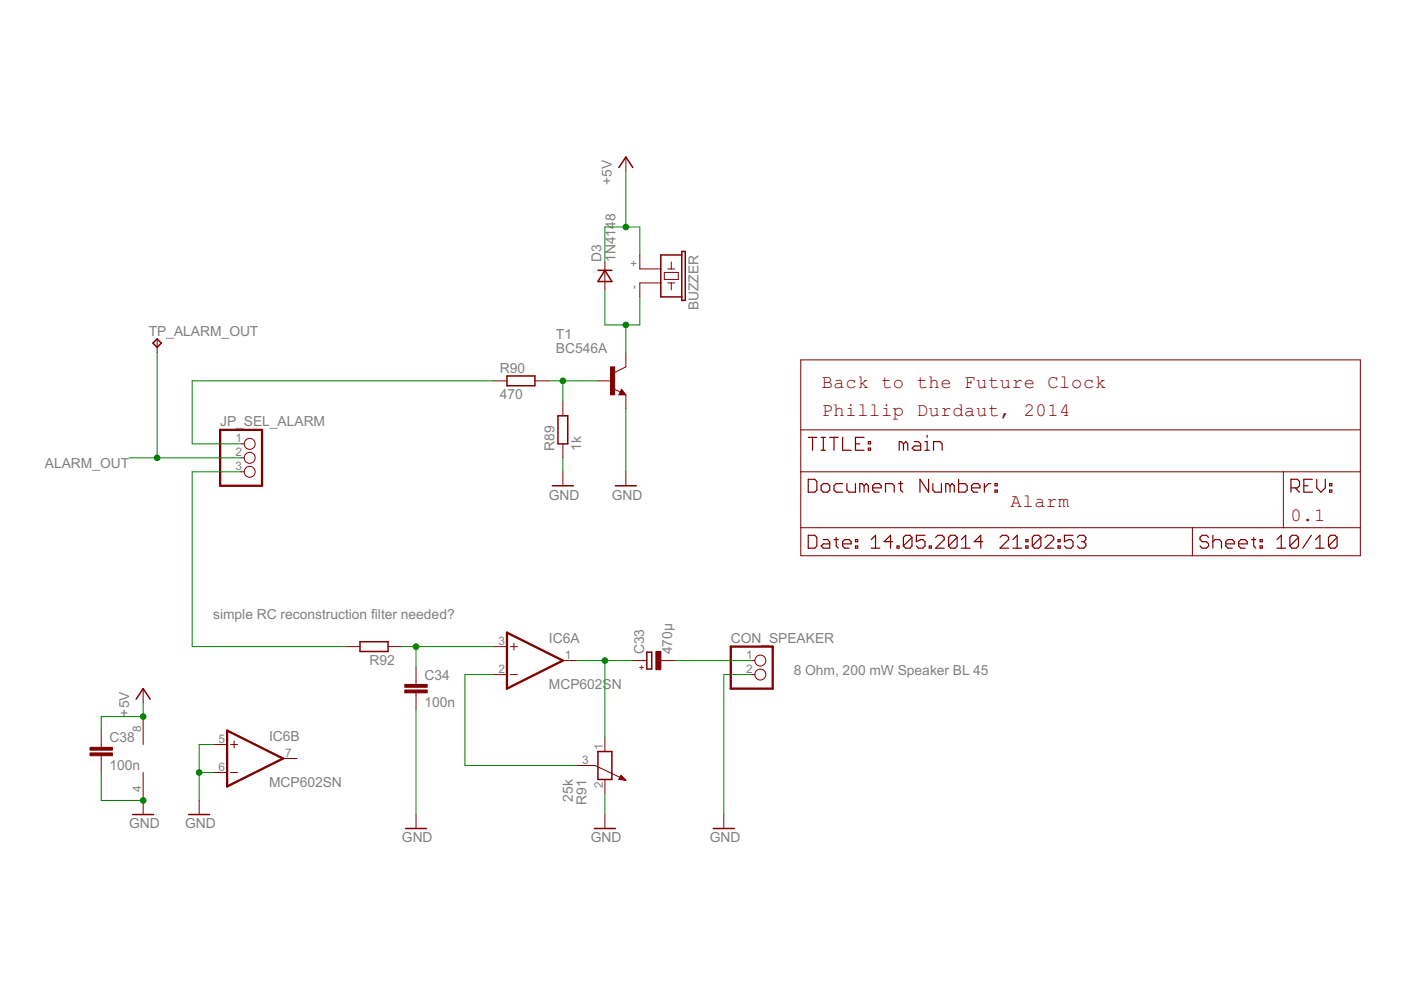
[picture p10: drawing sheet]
<svg xmlns="http://www.w3.org/2000/svg" width="297mm" height="210mm" viewBox="0 0 297 210" stroke-linecap="round" stroke-linejoin="round" font-family="sans-serif">
<g fill="none" stroke="#800000" stroke-width=".21">
<path d="M132.7 33.3v3M128.2 55.5v6M135.7 54.1v2.9h4.4M140.1 60h-4.4v2.9M140.8 57.8h3v1.4h-3zM141.6 57h1.5M141.6 60h1.5M142.3 55.5v1.5M142.3 60v1.5M33.3 71.9v2.9M132.7 74.8v3l-2.4 1.2M169.8 76.3h118.6v41.5h-118.6z"/>
<path d="M51.1 94.1h.7M51.1 97.1h.7M104.5 80.8h3M113.4 80.8h3M119.3 85.2v3M119.3 94.1v3M126.8 80.8h2.9M130.1 82.4l1.4 .7M131.8 82.5l.9 1.2h-1.5zM132.7 83.7v3M169.8 91.1h118.6M51.1 100h.7"/>
<path d="M119.3 100v3M132.7 100v3M169.8 100h118.6M169.8 111.9h118.6M252.8 111.9v5.9M272.1 100v11.9M73.4 137.1h2.9M82.3 137.1h2.9M104.5 137.1h3M108.2 137.1h1.5M109 136.4v1.4M21.5 154.9v3.6"/>
<path d="M30.4 146v3M30.4 151.9v6M45.2 157.9h3M48.9 157.9h1.5M49.6 157.1v1.5M88.2 141.5v3.6M88.2 146.9v3.6M104.5 143h3M108.2 143h1.5M119.3 140.1h3M128.2 156.4v2.9M134.2 140.1h2.9"/>
<path d="M140.1 140.1h3M159.4 140.1h.6M159.4 143h.6M21.5 160.2v3.6M30.4 163.8v8.9M42.2 169.7v3M45.2 163.8h3M48.9 163.8h1.5M60 160.8h3M88.2 172.7v3M122.3 162.3h3.9l6.5 3.1M128.2 165.3v2.9"/>
<path d="M128.2 172.7v3M131.2 165.2h1.3M131.3 165.1h1.1M131.4 164.9h.8M131.4 164.8h.7M131.5 164.7h.4M131.6 164.5h.2M131.7 164.4l1 1-1.5-.1zM132.2 165.4h.5M153.5 172.7v3"/>
<circle cx="52.9" cy="97.1" r="1.16"/>
<circle cx="52.9" cy="94.1" r="1.16"/>
<circle cx="52.9" cy="100" r="1.16"/>
<circle cx="161.2" cy="140.1" r="1.16"/>
<circle cx="161.2" cy="143" r="1.16"/>
</g>
<g fill="none" stroke="#800000" stroke-width=".32">
<path d="M131.2 35.5l1.5-2.2 1.5 2.2M126.8 57.3h2.9M128.2 57.3l1.5 2.4h-2.9zM144.5 54.1h-4.4v8.8h4.4M144.5 53.3h.8v10.4h-.8zM32.4 72.7l.9-.8 .9 .8-.9 .9zM107.5 79.7h5.9v2.1h-5.9zM118.3 88.2h2.1v5.9h-2.1zM131.8 83.1l.2 .3h-.5l.3-.6 .6 .8h-.9M117.1 103h4.5M130.5 103h4.4M76.3 136.1h6v2h-6z"/>
<path d="M137.1 138.3h1.1v3.5h-1.1zM28.9 148.2l1.5-2.2 1.4 2.2M126.8 159.3h2.9v6h-2.9zM28.1 172.7h4.5M40 172.7h4.4M86 175.7h4.4M126 175.7h4.5M151.2 175.7h4.5"/>
</g>
<g fill="#800000" stroke="#800000" stroke-width=".21">
<path d="M129.4 77.8h.9v5.9h-.9z"/>
<path d="M139.1 138.1h1v3.9h-1z"/>
<path d="M85.8 146.3h4.8v.6h-4.8z"/>
<path d="M85.8 145.1h4.8v.6h-4.8z"/>
<path d="M19.1 159.6h4.7v.6h-4.7z"/>
<path d="M19.1 158.5h4.7v.5h-4.7z"/>
</g>
<path d="M46.7 91.1h8.9v11.9h-8.9zM107.5 134.1l11.8 6-11.8 5.9zM154.9 137.1h8.9v8.9h-8.9zM48.2 154.9l11.8 5.9-11.8 6z" fill="none" stroke="#800000" stroke-width=".49"/>
<g fill="none" stroke="#800000" stroke-width=".25">
<path d="M171.4 92.7h1.8M172.3 92.7v2.8M174.1 92.7h.9M174.1 95.5h.9M174.6 92.7v2.8M175.9 92.7h1.8M176.8 92.7v2.8M178.6 92.7v2.8h1.9M181.4 94.1h.9M183.2 92.7h-1.8v2.8h1.8M184.1 95h.5v.5h-.5zM184.1 93.6h.5v.5h-.5z"/>
<path d="M191.6 94.1v1.4M191.6 94.1l-.5-.5h-.5v1.9M191.6 94.1l.4-.5 .5 .5v1.4M193.8 93.6h1l.4 .5v1.4h-1.4l-.4-.5 .4-.4h1.4M196.1 95.5h.9M196.1 93.6h.5v1.9M196.6 92.3v.4M197.9 95.5v-1.9h1.4l.4 .5v1.4M171.4 101.6h1.3l.5 .5v1.8l-.5 .5h-1.3zM171.4 113.5h1.3l.5 .4v1.9l-.5 .4h-1.3zM174.1 103l.5-.5h.9l.4 .5v.9l-.4 .5h-.9l-.5-.5zM174.6 114.4h.9l.4 .5v1.3h-1.3l-.5-.4 .5-.5h1.3"/>
<path d="M176.8 114.4h.9M177.3 113.9v1.9l.4 .4M178.6 115.3h1.9v-.4l-.5-.5h-.9l-.5 .5v.9l.5 .4h.9M178.6 102.5h-1.3l-.5 .5v.9l.5 .5h1.3M179.6 102.5v1.4l.4 .5h1.4v-1.9M181.4 115.8h.4v.4h-.4zM181.4 114.4h.4v.5h-.4zM183.2 103l-.4-.5h-.5v1.9M183.2 103l.5-.5 .4 .5v1.4M183.2 103v1.4M184.7 116.2h1.8M184.7 114.4l.9-.9v2.7"/>
<path d="M185 103.4h1.8v-.4l-.4-.5h-.9l-.5 .5v.9l.5 .5h.9M187.7 104.4v-1.9h1.4l.5 .5v1.4M189.3 114.9h-1.8l1.3-1.4v2.7M190.2 115.8h.4v.4h-.4zM190.5 102.5h.9M190.9 102.1v1.8l.5 .5M193.4 113.9v1.9l-.5 .4h-.9l-.5-.4M193.4 113.9l-.5-.4h-.9l-.5 .4v1.9M193.4 113.9l-1.9 1.9M196.1 113.5h-1.8v1.4l.9-.5h.4l.5 .5v.9l-.5 .4h-.9l-.4-.4M196.9 101.6v2.8l-1.8-2.8v2.8M197 115.8h.5v.4h-.5z"/>
<path d="M197.8 102.5v1.4l.4 .5h1.4v-1.9M198.4 113.9l.4-.4h.9l.5 .4v.5l-1.8 1.8h1.8M201.4 103l-.4-.5h-.5v1.9M201.4 103v1.4M201.4 103l.5-.5 .4 .5v1.4M202.9 113.9v1.9l-.4 .4h-.9l-.5-.4M202.9 113.9l-.4-.4h-.9l-.5 .4v1.9M202.9 113.9l-1.8 1.9M203.2 101.6v2.8h1.4l.5-.5v-.9l-.5-.5h-1.4M203.8 116.2h1.9M203.8 114.4l.9-.9v2.7M206 103.4h1.8v-.4l-.5-.5h-.9l-.4 .5v.9l.4 .5h.9"/>
<path d="M208.4 114.9h-1.8l1.3-1.4v2.7M208.7 102.5v1.9M210.1 102.5h-.5l-.9 .9M211 103.9h.4v.5h-.4zM211 102.5h.4v.5h-.4zM212 113.9l.5-.4h.9l.4 .4v.5l-1.8 1.8h1.8M214.8 116.2h1.8M214.8 114.4l.9-.9v2.7M217.5 115.8h.5v.4h-.5zM217.5 114.4h.5v.5h-.5zM220.7 113.9v1.9l-.5 .4h-.9l-.4-.4M220.7 113.9l-.5-.4h-.9l-.4 .4v1.9"/>
<path d="M220.7 113.9l-1.8 1.9M221.6 113.9l.4-.4h.9l.5 .4v.5l-1.8 1.8h1.8M224.3 115.8h.5v.4h-.5zM224.3 114.4h.5v.5h-.5zM227.5 113.5h-1.8v1.4l.9-.5h.5l.4 .5v.9l-.4 .4h-1l-.4-.4M228.4 113.9l.5-.4h.9l.4 .4v.5l-.4 .5M229.3 114.9h.5M229.8 114.9l.4 .4v.5l-.4 .4h-.9l-.5-.4M256.2 113.9l-.4-.4h-.9l-.5 .4v.5l.5 .5h.9l.4 .4v.5l-.4 .4h-.9l-.5-.4M257.2 114.9l.4-.5h.9l.5 .5v1.3M257.2 113.5v2.7M259.9 115.3h1.8v-.4l-.4-.5h-1l-.4 .5v.9l.4 .4h1"/>
<path d="M262.6 115.3h1.8v-.4l-.4-.5h-.9l-.5 .5v.9l.5 .4h.9M265.3 114.4h1M265.8 113.9v1.9l.5 .4M267.2 115.8h.4v.4h-.4zM267.2 114.4h.4v.5h-.4zM270.7 116.2h1.9M270.7 114.4l1-.9v2.7M273.7 103.4h1.4l.4-.4v-.9l-.4-.5h-1.4v2.8M274.6 103.4l.9 1M275.3 113.9v1.9l-.5 .4h-.9l-.4-.4M275.3 113.9l-.5-.4h-.9l-.4 .4v1.9M275.3 113.9l-1.8 1.9"/>
<path d="M276.4 103h.9M278 113.5l-1.8 2.7M278.3 101.6h-1.9v2.8h1.9M278.9 116.2h1.9M278.9 114.4l.9-.9v2.7M279.2 101.6v1.8l.9 1 .9-1v-1.8M281.9 103.9h.5v.5h-.5zM281.9 102.5h.5v.5h-.5zM283.5 113.9v1.9l-.5 .4h-.9l-.4-.4M283.5 113.9l-.5-.4h-.9l-.4 .4v1.9M283.5 113.9l-1.8 1.9"/>
</g>
<g fill="none" stroke="#008000" stroke-width=".21">
<path d="M132.7 36.3v11.8M135.7 54.1v-6h-7.5v7.4M33.3 74.8v22.3M128.2 61.5v7.4h7.5v-6M132.7 68.9v5.9M27.4 97.1h23.7M104.5 80.8h-63.8v13.3h10.4M116.4 80.8h10.4M119.3 80.8v4.4M119.3 97.1v2.9M132.7 86.7v13.3M51.1 100h-10.4v37.1h32.7"/>
<path d="M85.2 137.1h19.3M88.2 137.1v4.4M30.4 149v2.9h-8.9v3M45.2 157.9h-3v11.8M88.2 150.5v22.2M104.5 143h-5.9v19.3h23.7M122.3 140.1h11.9M128.2 140.1v16.3M143.1 140.1h16.3M159.4 143h-5.9v29.7M21.5 163.8v5.9h8.9M42.2 163.8h3"/>
<path d="M128.2 168.2v4.5"/>
</g>
<g fill="#008000" stroke="#008000" stroke-width=".21">
<circle cx="30.4" cy="169.7" r=".59"/>
<circle cx="42.2" cy="163.8" r=".59"/>
<circle cx="132.7" cy="48.1" r=".59"/>
<circle cx="30.4" cy="151.9" r=".59"/>
<circle cx="132.7" cy="68.9" r=".59"/>
<circle cx="119.3" cy="80.8" r=".59"/>
<circle cx="128.2" cy="140.1" r=".59"/>
<circle cx="33.3" cy="97.1" r=".59"/>
<circle cx="88.2" cy="137.1" r=".59"/>
</g>
<g font-size="4.5" fill="#800000">
<text x="174.2" y="82.2">Back to the Future Clock</text>
<text x="174.2" y="88.2">Phillip Durdaut, 2014</text>
<text x="214.3" y="107.4">Alarm</text>
<text x="273.6" y="110.4">0.1</text>
</g>
<g font-size="3.3" fill="#808080">
<text x="129.7" y="39.2" transform="rotate(-90 129.7 39.2)">+5V</text>
<text x="127.5" y="55.5" transform="rotate(-90 127.5 55.5)">D3</text>
<text x="130.5" y="55.5" transform="rotate(-90 130.5 55.5)">1N4148</text>
<text x="148.1" y="65.7" transform="rotate(-90 148.1 65.7)">BUZZER</text>
<text x="31.5" y="71.3">TP_ALARM_OUT</text>
<text x="117.9" y="71.9">T1</text>
<text x="117.9" y="74.8">BC546A</text>
<text x="106" y="79">R90</text>
<text x="106" y="84.6">470</text>
<text x="46.7" y="90.4">JP_SEL_ALARM</text>
<text x="117.6" y="95.6" transform="rotate(-90 117.6 95.6)">R89</text>
<text x="123.2" y="95.6" transform="rotate(-90 123.2 95.6)">1k</text>
<text x="9.5" y="99.1">ALARM_OUT</text>
<text x="116.4" y="106">GND</text>
<text x="129.7" y="106">GND</text>
<text x="45.2" y="131.2">simple RC reconstruction filter needed?</text>
<text x="116.4" y="136.4">IC6A</text>
<text x="154.9" y="136.4">CON_SPEAKER</text>
<text x="78.4" y="140.9">R92</text>
<text x="136.6" y="138.7" transform="rotate(-90 136.6 138.7)">C33</text>
<text x="142.5" y="138.7" transform="rotate(-90 142.5 138.7)">470µ</text>
<text x="168.3" y="143">8 Ohm, 200 mW Speaker BL 45</text>
<text x="90" y="144.1">C34</text>
<text x="116.4" y="146">MCP602SN</text>
<text x="27.4" y="151.9" transform="rotate(-90 27.4 151.9)">+5V</text>
<text x="90" y="150">100n</text>
<text x="23.2" y="157.4">C38</text>
<text x="57.1" y="157.1">IC6B</text>
<text x="23.2" y="163.3">100n</text>
<text x="57.1" y="166.8">MCP602SN</text>
<text x="121.4" y="170" transform="rotate(-90 121.4 170)">25k</text>
<text x="124.4" y="170.7" transform="rotate(-90 124.4 170.7)">R91</text>
<text x="27.4" y="175.7">GND</text>
<text x="39.3" y="175.7">GND</text>
<text x="85.2" y="178.6">GND</text>
<text x="125.3" y="178.6">GND</text>
<text x="150.5" y="178.6">GND</text>
</g>
<g font-size="2.8" fill="#808080">
<text x="135.2" y="56.6" transform="rotate(-90 135.2 56.6)">+</text>
<text x="135.2" y="61.2" transform="rotate(-90 135.2 61.2)">-</text>
<text x="50" y="93.7">1</text>
<text x="50" y="96.6">2</text>
<text x="50" y="99.6">3</text>
<text x="105.7" y="136.7">3</text>
<text x="105.7" y="142.6">2</text>
<text x="119.8" y="139.7">1</text>
<text x="158.2" y="139.7">1</text>
<text x="158.2" y="142.6">2</text>
<text x="29.9" y="155.1" transform="rotate(-90 29.9 155.1)">8</text>
<text x="46.3" y="157.4">5</text>
<text x="60.4" y="160.4">7</text>
<text x="123.5" y="161.9">3</text>
<text x="127.8" y="158.9" transform="rotate(-90 127.8 158.9)">1</text>
<text x="29.9" y="167.9" transform="rotate(-90 29.9 167.9)">4</text>
<text x="46.3" y="163.4">6</text>
<text x="127.8" y="167.1" transform="rotate(-90 127.8 167.1)">2</text>
</g>
<text font-size="2.3" fill="#800000" x="135.4" y="142.2">+</text>
</svg>
